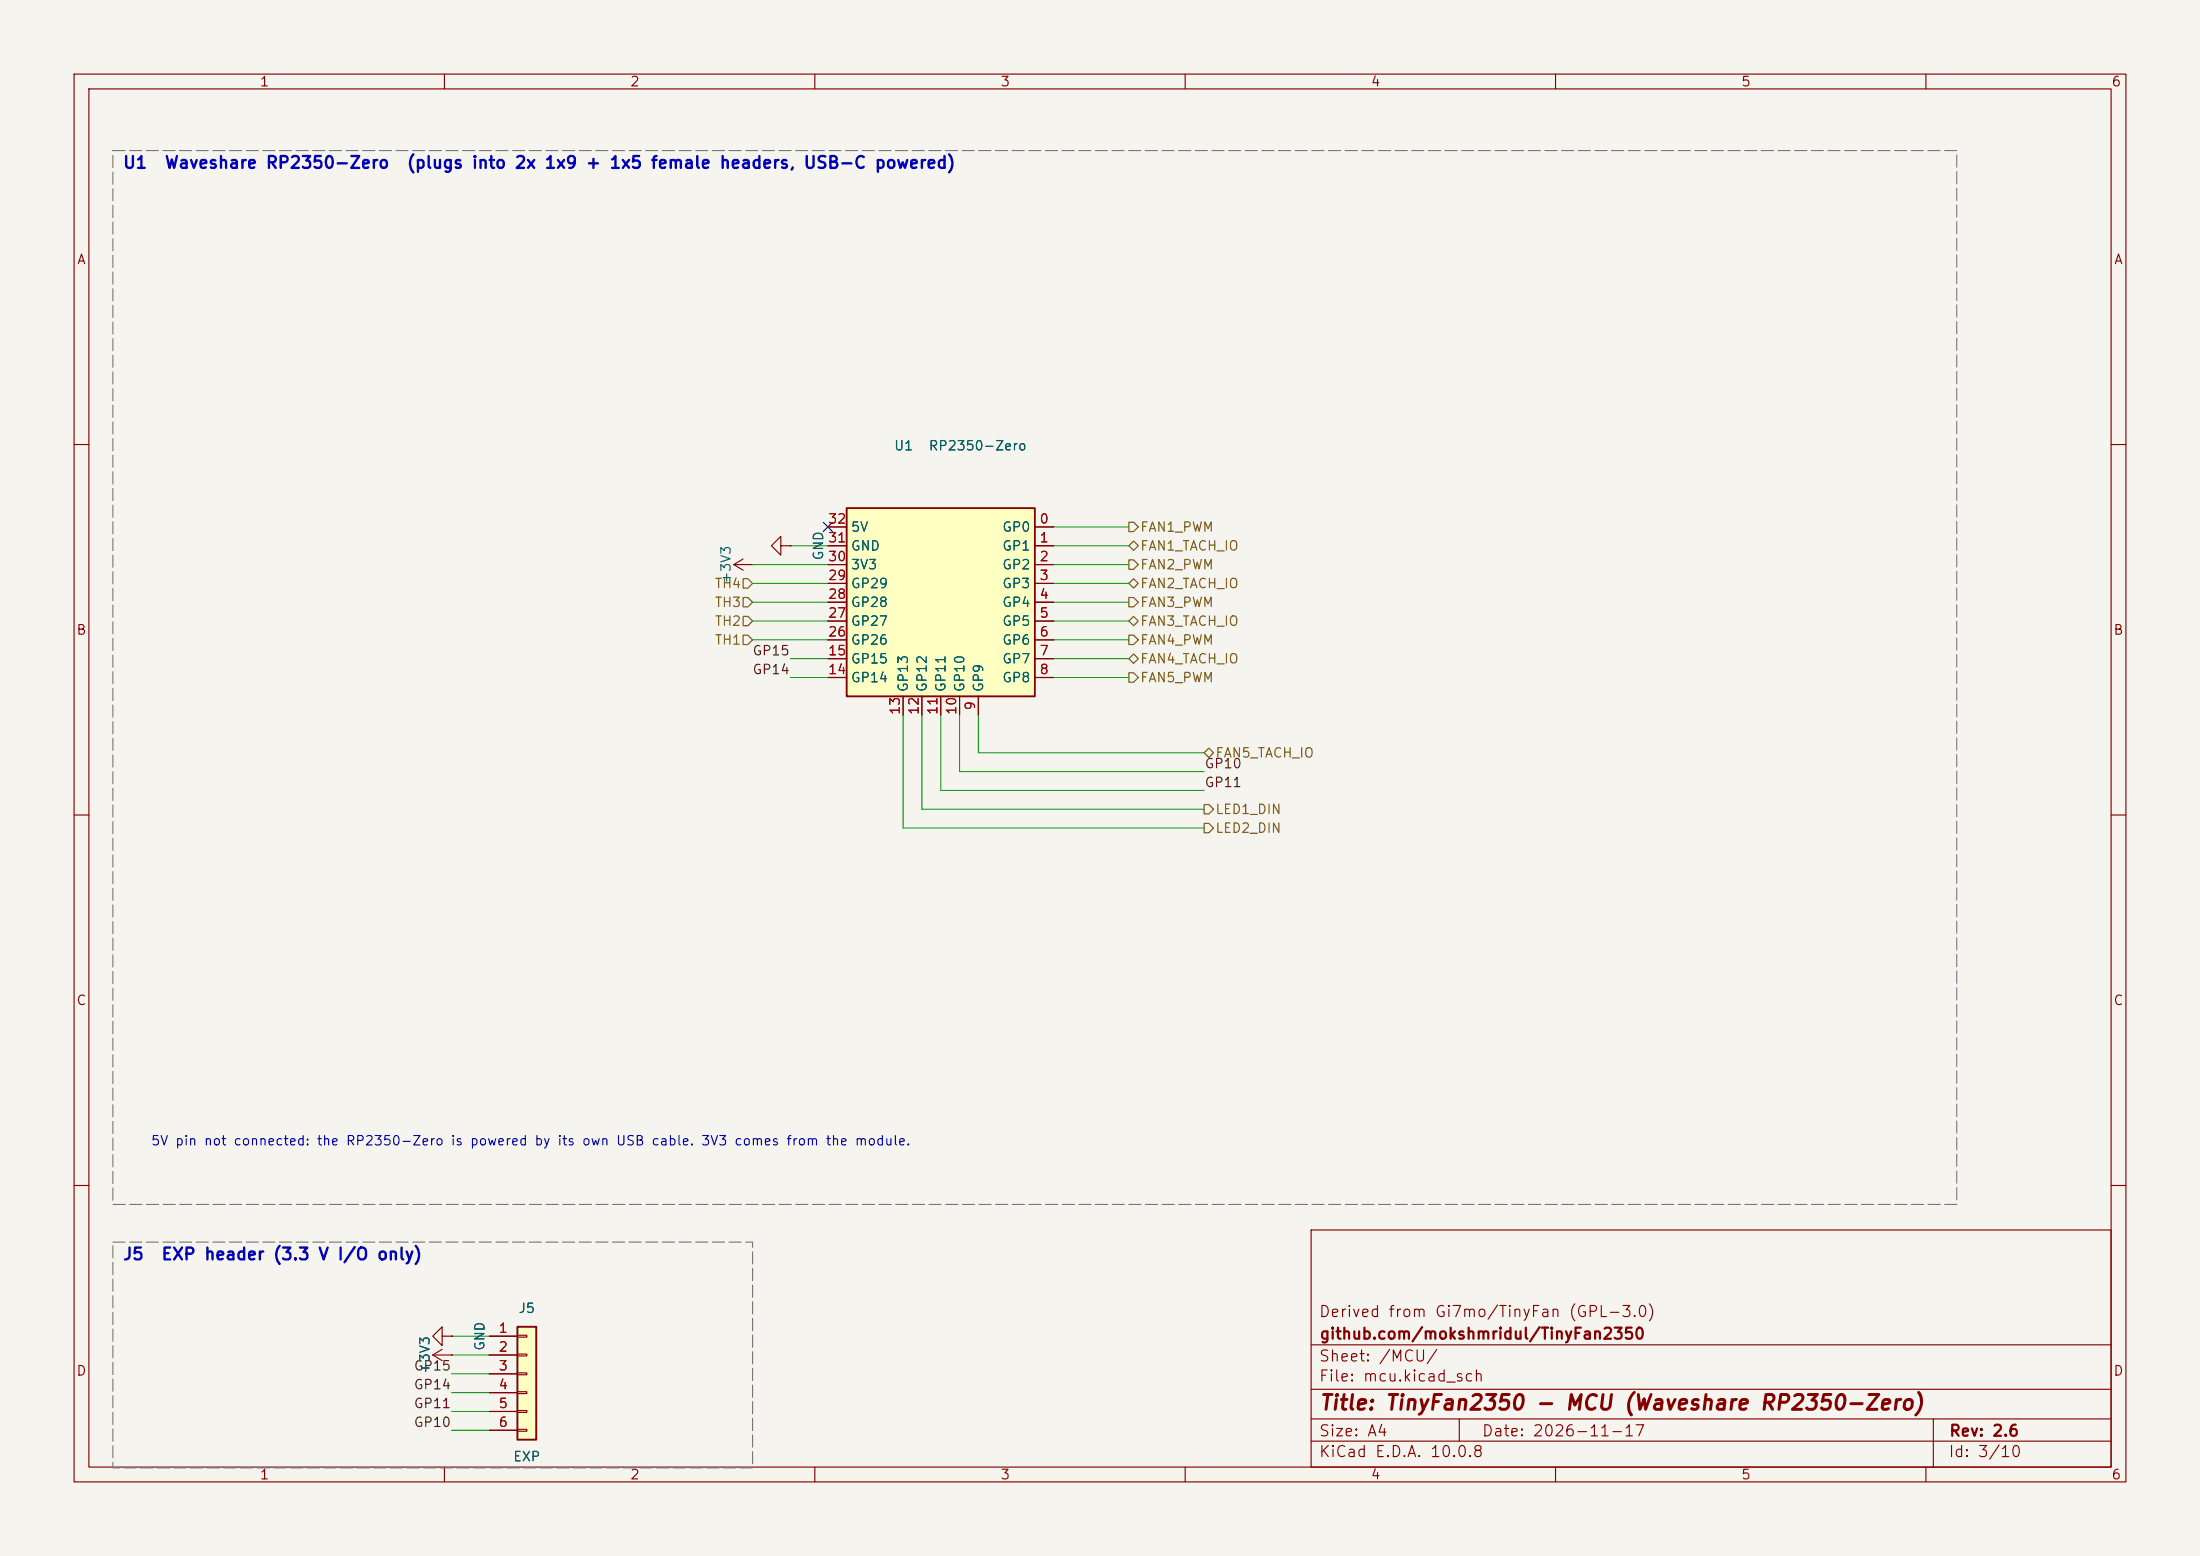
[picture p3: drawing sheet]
<svg xmlns="http://www.w3.org/2000/svg" width="297mm" height="210mm" viewBox="0 0 297 210" stroke-linecap="round" stroke-linejoin="round" font-family="sans-serif">
<path d="M0 0h297v210h-297z" fill="#f5f4ef" stroke="#f5f4ef" stroke-width=".14"/>
<g fill="none" stroke="#840000" stroke-width=".15">
<path d="M10 10h277v190h-277zM12 12h273v186h-273zM60 10v2M110 10v2M160 10v2M210 10v2M260 10v2M10 60h2M285 60h2M10 110h2M285 110h2M10 160h2"/>
<path d="M177 166h108v32h-108zM285 160h2M58.4 182.9l1.3 .7M58.4 182.9h2.6M59.7 180.3v-1.2l-1.3 1.2 1.3 1.3v-1.3h1.3M59.7 182.1l-1.3 .8M60 198v2M61 180.3h.1M61 182.9h.1M110 198v2M160 198v2M177 194.5h108"/>
<path d="M177 191.5h108M177 187.5h108M177 181.5h108M197 191.5v3M210 198v2M260 198v2M261 191.5v6.5"/>
</g>
<path d="M69.8 179.1h2.6v15.2h-2.6z" fill="#ffffc2"/>
<path d="M69.8 179.1h2.6v15.2h-2.6z" fill="none" stroke="#840000" stroke-width=".25"/>
<g fill="none" stroke="#840000" stroke-width=".15">
<path d="M105.4 73.7v-1.3l-1.3 1.3 1.3 1.2v-1.2h1.3M106.7 73.7h.1M66 180.3h3.8M66 182.9h3.8M66 185.4h3.8M66 188h3.8M66 190.5h3.8M66 193h3.8M69.8 180.2h1.3v.3h-1.3zM69.8 182.8h1.3v.2h-1.3zM69.8 185.3h1.3v.2h-1.3zM69.8 187.8h1.3v.3h-1.3z"/>
<path d="M69.8 190.4h1.3v.2h-1.3zM69.8 192.9h1.3v.3h-1.3z"/>
</g>
<path d="M114.3 68.6h25.4v25.4h-25.4z" fill="#ffffc2"/>
<path d="M114.3 68.6h25.4v25.4h-25.4z" fill="none" stroke="#840000" stroke-width=".25"/>
<g fill="none" stroke="#840000" stroke-width=".15">
<path d="M99.1 76.2h2.5M99.1 76.2l1.2 .8M100.3 75.4l-1.2 .8M101.6 76.2h.1M106.7 73.7h.1M111.8 71.1h2.5M111.8 73.7h2.5M111.8 76.2h2.5M111.8 78.7h2.5M139.7 71.1h2.5M139.7 73.7h2.5M139.7 76.2h2.5"/>
<path d="M139.7 78.7h2.5M111.8 81.3h2.5M111.8 83.8h2.5M111.8 86.4h2.5M111.8 88.9h2.5M111.8 91.4h2.5M121.9 94v2.5M124.5 94v2.5M127 94v2.5M129.5 94v2.5M132.1 94v2.5M139.7 81.3h2.5"/>
<path d="M139.7 83.8h2.5M139.7 86.4h2.5M139.7 88.9h2.5M139.7 91.4h2.5M61 180.3h.1M61 182.9h.1M66 180.3h3.8M66 182.9h3.8M66 185.4h3.8M66 188h3.8M66 190.5h3.8M66 193h3.8"/>
</g>
<g fill="none" stroke="#725600" stroke-width=".15">
<path d="M100.3 78.1h.7l.6 .6-.6 .7h-.7zM152.4 70.5h.6l.7 .6-.7 .7h-.6zM152.4 73.7l.6-.7 .7 .7-.7 .6zM152.4 75.6h.6l.7 .6-.7 .6h-.6zM152.4 78.7l.6-.6 .7 .6-.7 .7zM100.3 85.7h.7l.6 .7-.6 .6h-.7zM100.3 83.2h.7l.6 .6-.6 .7h-.7zM100.3 80.6h.7l.6 .7-.6 .6h-.7zM152.4 90.8h.6l.7 .6-.7 .7h-.6zM152.4 85.7h.6l.7 .7-.7 .6h-.6zM152.4 83.8l.6-.6 .7 .6-.7 .7zM152.4 80.6h.6l.7 .7-.7 .6h-.6z"/>
<path d="M153 88.3l.7 .6-.7 .6-.6-.6zM162.6 111.1h.6l.6 .7-.6 .6h-.6zM162.6 108.6h.6l.6 .6-.6 .7h-.6zM162.6 101.6l.6-.6 .6 .6-.6 .6z"/>
</g>
<g fill="none" stroke="#009600" stroke-width=".14">
<path d="M101.6 76.2h10.2M101.6 78.7h10.2M106.7 73.7h5.1M142.2 71.1h10.2M142.2 73.7h10.2M142.2 76.2h10.2M142.2 78.7h10.2M101.6 86.4h10.2M101.6 81.3h10.2M101.6 83.8h10.2M106.7 91.4h5.1M106.7 88.9h5.1"/>
<path d="M121.9 96.5v15.3h40.7M124.5 96.5v12.7h38.1M127 96.5v10.2h35.6M129.5 96.5v7.6h33.1M132.1 96.5v5.1h30.5M142.2 86.4h10.2M142.2 91.4h10.2M142.2 81.3h10.2M142.2 83.8h10.2M142.2 88.9h10.2M61 180.3h5M61 185.4h5"/>
<path d="M61 182.9h5M61 190.5h5M61 193h5M61 188h5"/>
</g>
<path d="M111.2 70.5l1.2 1.2M112.4 70.5l-1.2 1.2" fill="none" stroke="#000084" stroke-width=".15"/>
<path d="M15.2 20.3h249v142.3h-249zM15.2 167.6h86.4v30.5h-86.4z" fill="none" stroke="#787878" stroke-width=".15" stroke-dasharray="1.6 .6"/>
<text font-size="2" fill="#840000" x="178" y="190.8">Title: TinyFan2350 - MCU (Waveshare RP2350-Zero)</text>
<g font-size="1.6" fill="#0000c2">
<text x="16.5" y="23.1">U1</text>
<text x="22.1" y="23.1">Waveshare RP2350-Zero</text>
<text x="54.8" y="23.1">(plugs into 2x 1x9 + 1x5 female headers, USB-C powered)</text>
<text x="16.5" y="170.5">J5</text>
<text x="21.7" y="170.5">EXP header (3.3 V I/O only)</text>
</g>
<g font-size="1.5" fill="#840000">
<text x="178" y="178.1">Derived from Gi7mo/TinyFan (GPL-3.0)</text>
<text x="178" y="184.1">Sheet: /MCU/</text>
<text x="178" y="181.1">github.com/mokshmridul/TinyFan2350</text>
<text x="178" y="186.8">File: mcu.kicad_sch</text>
<text x="178" y="197">KiCad E.D.A. 10.0.8</text>
<text x="178" y="194.2">Size: A4</text>
<text x="200" y="194.2">Date: 2026-11-17</text>
<text x="263" y="197">Id: 3/10</text>
<text x="263" y="194.2">Rev: 2.6</text>
</g>
<g font-size="1.3" fill="#840000">
<text x="35" y="12">1</text>
<text x="85" y="12">2</text>
<text x="135" y="12">3</text>
<text x="185" y="12">4</text>
<text x="235" y="12">5</text>
<text x="285" y="12">6</text>
<text x="10.3" y="36">A</text>
<text x="285.3" y="36">A</text>
<text x="10.2" y="86">B</text>
<text x="285.2" y="86">B</text>
<text x="10.2" y="136">C</text>
<text x="285.2" y="136">C</text>
<text x="10.2" y="186">D</text>
<text x="285.2" y="186">D</text>
<text x="35" y="200">1</text>
<text x="85" y="200">2</text>
<text x="135" y="200">3</text>
<text x="185" y="200">4</text>
<text x="235" y="200">5</text>
<text x="285" y="200">6</text>
</g>
<g font-size="1.3" fill="#006464">
<text x="120.6" y="61.1">U1</text>
<text x="125.3" y="61.1">RP2350-Zero</text>
<text x="111.4" y="75.7" transform="rotate(-90 111.4 75.7)">GND</text>
<text x="114.8" y="77.2">3V3</text>
<text x="114.8" y="74.6">GND</text>
<text x="114.8" y="72.1">5V</text>
<text x="135.2" y="72.1">GP0</text>
<text x="135.2" y="74.6">GP1</text>
<text x="135.2" y="77.2">GP2</text>
<text x="99" y="78.9" transform="rotate(-90 99 78.9)">+3V3</text>
<text x="114.8" y="82.2">GP28</text>
<text x="114.8" y="79.7">GP29</text>
<text x="135.2" y="79.7">GP3</text>
<text x="135.2" y="82.2">GP4</text>
<text x="114.8" y="89.9">GP15</text>
<text x="114.8" y="87.3">GP26</text>
<text x="114.8" y="84.8">GP27</text>
<text x="135.2" y="84.8">GP5</text>
<text x="135.2" y="87.3">GP6</text>
<text x="135.2" y="89.9">GP7</text>
<text x="114.8" y="92.4">GP14</text>
<text x="122.9" y="93.5" transform="rotate(-90 122.9 93.5)">GP13</text>
<text x="125.4" y="93.5" transform="rotate(-90 125.4 93.5)">GP12</text>
<text x="128" y="93.5" transform="rotate(-90 128 93.5)">GP11</text>
<text x="130.5" y="93.5" transform="rotate(-90 130.5 93.5)">GP10</text>
<text x="133" y="93.5" transform="rotate(-90 133 93.5)">GP9</text>
<text x="135.2" y="92.4">GP8</text>
<text x="69.9" y="177.5">J5</text>
<text x="58.3" y="185.5" transform="rotate(-90 58.3 185.5)">+3V3</text>
<text x="65.7" y="182.4" transform="rotate(-90 65.7 182.4)">GND</text>
<text x="69.2" y="197.5">EXP</text>
</g>
<g font-size="1.3" fill="#a90000">
<text x="111.7" y="71">32</text>
<text x="140.2" y="71">0</text>
<text x="111.7" y="76.1">30</text>
<text x="111.7" y="73.5">31</text>
<text x="140.2" y="73.5">1</text>
<text x="140.2" y="76.1">2</text>
<text x="111.7" y="83.7">27</text>
<text x="111.7" y="81.1">28</text>
<text x="111.7" y="78.6">29</text>
<text x="140.2" y="78.6">3</text>
<text x="140.2" y="81.1">4</text>
<text x="140.2" y="83.7">5</text>
<text x="111.7" y="88.8">15</text>
<text x="111.7" y="86.2">26</text>
<text x="140.2" y="86.2">6</text>
<text x="140.2" y="88.8">7</text>
<text x="111.7" y="91.3">14</text>
<text x="131.9" y="96" transform="rotate(-90 131.9 96)">9</text>
<text x="140.2" y="91.3">8</text>
<text x="121.8" y="96.6" transform="rotate(-90 121.8 96.6)">13</text>
<text x="124.3" y="96.6" transform="rotate(-90 124.3 96.6)">12</text>
<text x="126.9" y="96.6" transform="rotate(-90 126.9 96.6)">11</text>
<text x="129.4" y="96.6" transform="rotate(-90 129.4 96.6)">10</text>
<text x="67.2" y="180.2">1</text>
<text x="67.2" y="182.7">2</text>
<text x="67.2" y="185.3">3</text>
<text x="67.2" y="187.8">4</text>
<text x="67.2" y="190.4">5</text>
<text x="67.2" y="192.9">6</text>
</g>
<g font-size="1.3" fill="#725600">
<text x="153.8" y="72.1">FAN1_PWM</text>
<text x="153.8" y="74.6">FAN1_TACH_IO</text>
<text x="153.8" y="77.2">FAN2_PWM</text>
<text x="96.4" y="82.2">TH3</text>
<text x="96.4" y="79.7">TH4</text>
<text x="153.8" y="82.2">FAN3_PWM</text>
<text x="153.8" y="79.7">FAN2_TACH_IO</text>
<text x="96.4" y="87.3">TH1</text>
<text x="96.4" y="84.8">TH2</text>
<text x="153.8" y="89.9">FAN4_TACH_IO</text>
<text x="153.8" y="87.3">FAN4_PWM</text>
<text x="153.8" y="84.8">FAN3_TACH_IO</text>
<text x="153.8" y="92.4">FAN5_PWM</text>
<text x="164" y="102.6">FAN5_TACH_IO</text>
<text x="164" y="112.7">LED2_DIN</text>
<text x="164" y="110.2">LED1_DIN</text>
</g>
<g font-size="1.3" fill="#0f0f0f">
<text x="101.5" y="88.8">GP15</text>
<text x="101.5" y="91.3">GP14</text>
<text x="162.5" y="104">GP10</text>
<text x="162.5" y="106.6">GP11</text>
<text x="55.8" y="185.3">GP15</text>
<text x="55.8" y="190.4">GP11</text>
<text x="55.8" y="187.8">GP14</text>
<text x="55.8" y="192.9">GP10</text>
</g>
<text font-size="1.3" fill="#0000c2" x="20.3" y="154.9">5V pin not connected: the RP2350-Zero is powered by its own USB cable. 3V3 comes from the module.</text>
</svg>
